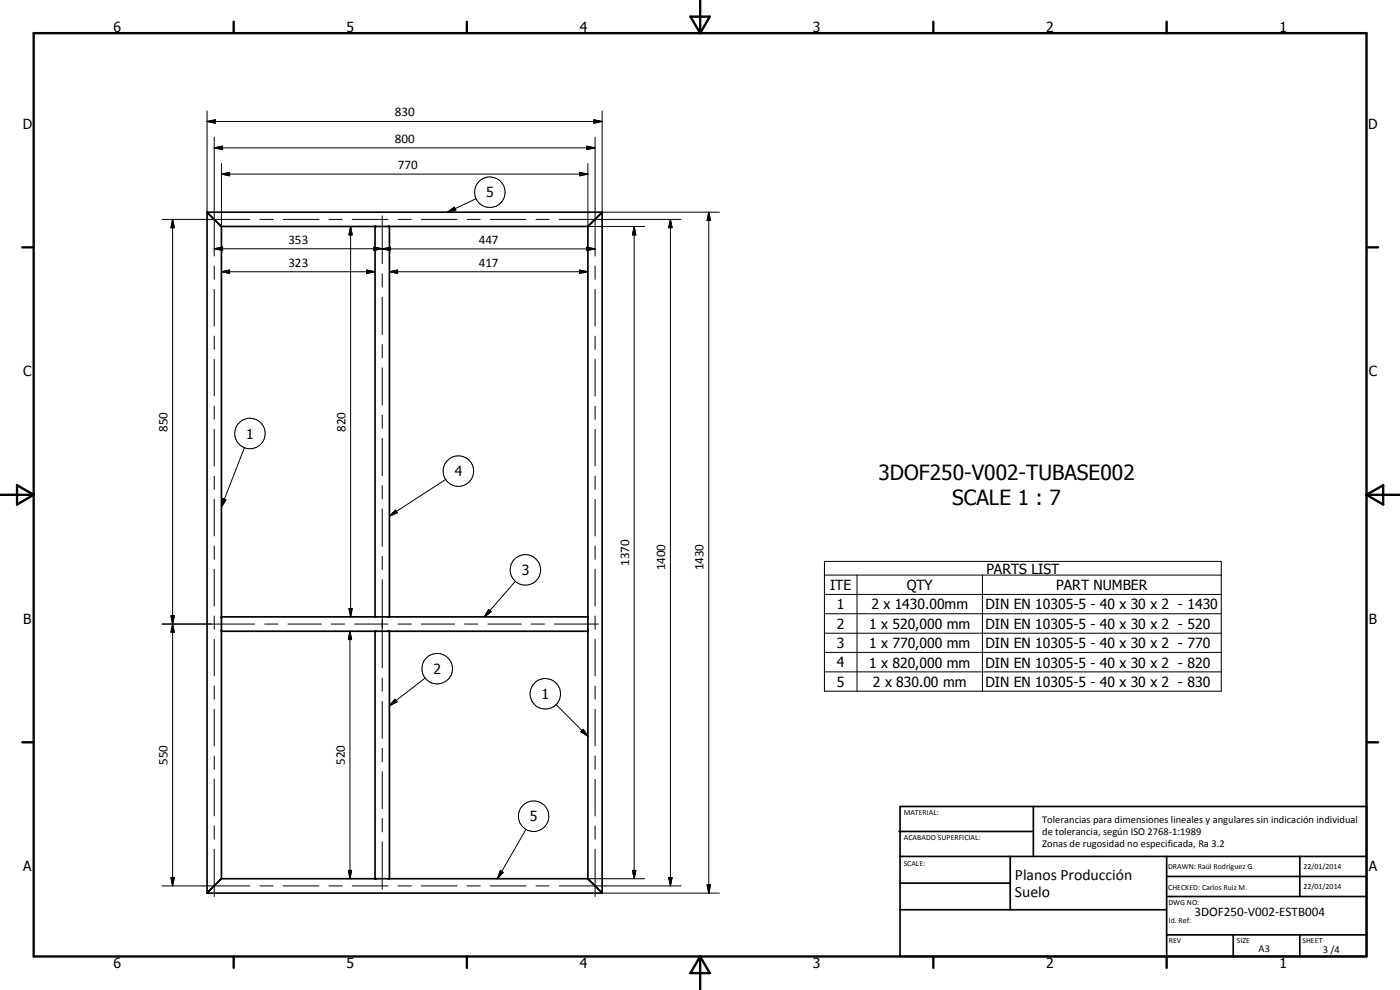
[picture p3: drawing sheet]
<svg xmlns="http://www.w3.org/2000/svg" width="420mm" height="297mm" viewBox="0 0 420 297" stroke-linecap="round" stroke-linejoin="round" font-family="sans-serif">
<g fill="none" stroke="#000" stroke-width=".51">
<path d="M62.2 63.7l4.2 4.2h110M66.5 67.9v195.8M112.6 67.9v117.2M116.9 67.9v117.2M176.4 67.9v195.8l4.3 4.3M180.7 63.7l-4.3 4.2M66.5 189.4h109.9M66.5 185.1h109.9M112.6 189.4v74.3M116.9 189.4v74.3M269.8 249.5h40.3M270.1 242h140v45h-140z"/>
<path d="M270.1 257h140M303.2 257v16M310.1 242v15M350.1 257v30M390.1 257v12M62.1 268h118.6M62.1 268v-204.3h118.6v204.3M66.5 263.7l-4.4 4.3M66.5 263.7h109.9M270.1 265h33.1M270.1 273h80M350.1 269h60"/>
<path d="M350.1 263h60M350.1 280.5h60M370.1 280.5v6.5M390.1 280.5v6.5"/>
</g>
<circle cx="176.4" cy="67.9" r=".25" fill="#000"/>
<g fill="none" stroke="#000" stroke-width=".71">
<path d="M10.1 9.9h400v277.1h-400zM70.1 6.5v3.4M140.1 6.5v3.4M207.2 5h5.8l-2.9 4.9zM210.1 0v9.9M280.1 6.5v3.4M350.1 6.5v3.4M6.7 74.2h3.4M410.1 74.2h3.5M.1 148.5h10M5.1 145.6l5 2.9-5 2.9zM410.1 148.5h10"/>
<path d="M410.1 148.5l5-2.9v5.8zM6.7 222.7h3.4M410.1 222.7h3.5M70.1 287v3.4M140.1 287v3.4M210.1 287v10M210.1 287l2.9 5h-5.8zM280.1 287v3.4M350.1 287v3.4"/>
</g>
<g fill="none" stroke="#000" stroke-width=".3">
<path d="M62.1 36.4l2.5-.5v1.1zM62.1 36.4h118.6M62.1 33.3v30.4M178.2 35.9l2.5 .5-2.5 .6zM180.7 33.3v30.4h35.2M64.3 44.4l2.5-.5v1zM64.3 41.2v35.6M64.3 44.4h114.3M66.5 52.2l2.4-.5v1zM66.5 52.2h109.9M66.5 49.1v16.6M142.9 59.6l-8.6 4.1"/>
<path d="M173.9 51.7l2.5 .5-2.5 .5zM176.1 43.9l2.5 .5-2.5 .5zM176.4 49.1v16.6M178.6 41.2v35.6M48.6 65.8h26.4M51.8 65.8l.5 2.5h-1zM51.8 65.8v200M64.3 74.6l2.5-.5v1zM64.3 79.8v4M64.3 74.6l114.3 .1M66.5 65.9v2M78 65.8h4"/>
<path d="M85 65.8h10.7M98.7 65.8h4M105.2 67.9l.5 2.6h-1zM105.2 67.9v117.2M105.7 65.8h10.7M112.2 74.1l2.5 .5-2.5 .5zM112.2 74.1l5 1.1v-1l-5 .9zM114.7 74.7l2.5-.5v1zM114.7 64.8v14.4M119.5 65.8h3.9M126.4 65.8h10.7M134.3 63.7l2-1.6 .5 .9z"/>
<path d="M140.2 65.8h3.9M147.1 65.8h10.7M160.9 65.8h3.9M167.8 65.8h36.6M176.1 74.2l2.5 .5-2.5 .5zM176.4 65.9v2h2.1M178.6 79.8v4M178.7 67.9h14.8M190.3 67.9l.5 2.6h-1zM190.3 67.9v195.8M201.2 65.8l.5 2.5h-1zM201.2 65.8v200"/>
<path d="M212.7 63.7l.5 2.5h-1zM212.7 63.7v204.3M64.3 86.8v11M66.5 81.5l2.4-.5v1zM66.5 81.5h46.1M110.1 81l2.5 .5-2.5 .5zM114.7 82.2v3.9M114.7 89.2v11.2M116.9 81.5l2.4-.5v1zM116.9 81.5h59.5M173.9 81l2.5 .5-2.5 .5zM178.6 86.8v11"/>
<path d="M64.3 100.8v4M64.3 107.8v11M114.7 103.4v4M114.7 110.4v11.1M178.6 100.8v4M178.6 107.8v11M64.3 121.8v4M64.3 128.8v11M73.4 134.3l-6.9 17.8M114.7 124.5v4M114.7 131.5v11.2M178.6 121.8v4"/>
<path d="M178.6 128.8v11M64.3 142.8v4M64.3 149.8v11M66.9 149.6l.9 .4-1.3 2.1zM114.7 145.7v4M114.7 152.7v11.2M116.9 154.9l1.8-1.9 .5 .9zM118.7 153l.5 .9-2.3 1zM133.8 143.8l-16.9 11.1M178.6 142.8v4M178.6 149.8v11M64.3 163.8v4"/>
<path d="M64.3 170.8v11M114.7 166.9v4M114.7 173.9v26.5M154.7 174.4l-9.3 10.7M178.6 163.8v4M178.6 170.8v11M247.4 168.4h119.1v39h-119.1zM247.4 172.6h119.1M247.4 178.4h119.1M257.2 172.6v34.8M294.8 172.6v34.8M48.6 187.2h27.8"/>
<path d="M51.3 184.7h1l-.5 2.5zM51.3 184.7l1 5h-1l1-5zM51.8 187.2l.5 2.5h-1zM64.3 184.8v4M64.3 191.8v11M79.4 187.2h4M86.4 187.2h10M99.4 187.2h4M104.7 182.6h1l-.5 2.5zM105 189.4l.5 2.5h-.9zM105 189.4v74.3M106.4 187.2h10"/>
<path d="M119.5 187.2h3.9M126.4 187.2h10M139.4 187.2h4M146.4 187.2h10M146.6 182.9l.8 .7-2 1.5zM159.4 187.2h4M166.4 187.2h13.2M178.6 184.8v4M178.6 191.8v11M247.4 184.1h119.1M247.4 190h119.1M247.4 195.7h119.1"/>
<path d="M64.3 205.8v4M64.3 212.8v11M114.7 203.5v3.9M114.7 210.4v11.1M118.5 209.8l.7 .8-2.3 1.2zM127.6 203.5l-10.7 8.3M166.9 211.4l9.5 9.5M175 218.8l1.4 2.1-2.1-1.4zM178.6 205.8v4M178.6 212.8v11M247.4 201.6h119.1M64.3 226.8v4"/>
<path d="M64.3 233.8v11M114.7 224.5v4M114.7 231.5v11.1M178.6 226.8v4M178.6 233.8v11M64.3 247.8v4M64.3 254.8v14.2M114.7 245.6v4M114.7 252.6v14.2M157.8 248.8l-8.5 14.9M178.6 247.8v4M178.6 254.8v14.2"/>
<path d="M48.6 265.8h26.4M51.3 263.3h1l-.5 2.5zM78 265.8h4M85 265.8h10.7M98.7 265.8h4M104.6 261.2h.9l-.5 2.5zM105.7 265.8h10.7M119.5 265.8h3.9M126.4 265.8h10.7M140.2 265.8h3.9M147.1 265.8h10.7M150.1 261.2l.9 .5-1.7 2z"/>
<path d="M160.9 265.8h3.9M167.8 265.8h36.6M176.4 263.7h2.1M178.7 263.7h14.8M180.7 268h35.2M189.8 261.2h1l-.5 2.5zM200.7 263.3h1l-.5 2.5zM212.2 265.5h1l-.5 2.5z"/>
<circle cx="147" cy="57.7" r="4.6"/>
<circle cx="75" cy="130.1" r="4.6"/>
<circle cx="137.6" cy="141.3" r="4.6"/>
<circle cx="157.7" cy="171" r="4.6"/>
<circle cx="131.2" cy="200.6" r="4.6"/>
<circle cx="163.6" cy="208.2" r="4.6"/>
<circle cx="160.1" cy="244.9" r="4.6"/>
</g>
<g fill="#000">
<path d="M62.1 36.4l2.5-.5v1.1zM178.2 35.9l2.5 .5-2.5 .6zM64.3 44.4l2.5-.5v1zM66.5 52.2l2.4-.5v1zM173.9 51.7l2.5 .5-2.5 .5zM176.1 43.9l2.5 .5-2.5 .5zM51.8 65.8l.5 2.5h-1zM64.3 74.6l2.5-.5v1zM105.2 67.9l.5 2.6h-1zM112.2 74.1l2.5 .5-2.5 .5zM114.7 74.7l2.5-.5v1zM134.3 63.7l2-1.6 .5 .9z"/>
<path d="M176.1 74.2l2.5 .5-2.5 .5zM190.3 67.9l.5 2.6h-1zM201.2 65.8l.5 2.5h-1zM212.7 63.7l.5 2.5h-1zM66.5 81.5l2.4-.5v1zM110.1 81l2.5 .5-2.5 .5zM116.9 81.5l2.4-.5v1zM173.9 81l2.5 .5-2.5 .5zM66.9 149.6l.9 .4-1.3 2.1zM116.9 154.9l1.8-1.9 .5 .9zM51.3 184.7h1l-.5 2.5zM51.8 187.2l.5 2.5h-1z"/>
<path d="M104.7 182.6h1l-.5 2.5zM105 189.4l.5 2.5h-.9zM146.6 182.9l.8 .7-2 1.5zM118.5 209.8l.7 .8-2.3 1.2zM175 218.8l1.4 2.1-2.1-1.4zM51.3 263.3h1l-.5 2.5zM104.6 261.2h.9l-.5 2.5zM150.1 261.2l.9 .5-1.7 2zM189.8 261.2h1l-.5 2.5zM200.7 263.3h1l-.5 2.5zM212.2 265.5h1l-.5 2.5z"/>
</g>
<g font-size="6.3">
<text x="263.6" y="143.9">3DOF250-V002-TUBASE002</text>
<text x="285.7" y="151.4">SCALE 1 : 7</text>
</g>
<g font-size="4.7">
<text x="304.6" y="263.9">Planos Producción</text>
<text x="304.6" y="269.3">Suelo</text>
</g>
<g font-size="4.2">
<text x="34" y="9.6">6</text>
<text x="104" y="9.6">5</text>
<text x="174" y="9.6">4</text>
<text x="244" y="9.6">3</text>
<text x="314" y="9.6">2</text>
<text x="384" y="9.6">1</text>
<text x="6.8" y="38.7">D</text>
<text x="410.6" y="38.7">D</text>
<text x="145.9" y="59.2">5</text>
<text x="7" y="112.9">C</text>
<text x="410.8" y="112.9">C</text>
<text x="73.9" y="131.6">1</text>
<text x="136.5" y="142.9">4</text>
<text x="156.6" y="172.6">3</text>
<text x="296" y="172.1">PARTS LIST</text>
<text x="249.2" y="177">ITE</text>
<text x="272.1" y="177">QTY</text>
<text x="317" y="177">PART NUMBER</text>
<text x="251.2" y="182.8">1</text>
<text x="261.5" y="182.8">2 x 1430.00mm</text>
<text x="295.7" y="182.8">DIN EN 10305-5 - 40 x 30 x 2 - 1430</text>
<text x="7" y="187.1">B</text>
<text x="251.2" y="188.6">2</text>
<text x="260.8" y="188.6">1 x 520,000 mm</text>
<text x="295.7" y="188.6">DIN EN 10305-5 - 40 x 30 x 2 - 520</text>
<text x="410.8" y="187.1">B</text>
<text x="251.2" y="194.4">3</text>
<text x="260.8" y="194.4">1 x 770,000 mm</text>
<text x="295.7" y="194.4">DIN EN 10305-5 - 40 x 30 x 2 - 770</text>
<text x="130.1" y="202.2">2</text>
<text x="251.2" y="200.2">4</text>
<text x="260.8" y="200.3">1 x 820,000 mm</text>
<text x="295.7" y="200.3">DIN EN 10305-5 - 40 x 30 x 2 - 820</text>
<text x="162.5" y="209.7">1</text>
<text x="251.2" y="206">5</text>
<text x="262" y="206">2 x 830.00 mm</text>
<text x="295.7" y="206">DIN EN 10305-5 - 40 x 30 x 2 - 830</text>
<text x="159" y="246.4">5</text>
<text x="7" y="261.4">A</text>
<text x="410.8" y="261.4">A</text>
<text x="34" y="290.4">6</text>
<text x="104" y="290.4">5</text>
<text x="174" y="290.4">4</text>
<text x="244" y="290.4">3</text>
<text x="314" y="290.4">2</text>
<text x="384" y="290.4">1</text>
</g>
<g font-size="3.9">
<text x="118.5" y="34.9">830</text>
<text x="118.5" y="42.8">800</text>
<text x="119.4" y="50.7">770</text>
<text x="86.6" y="73.1">353</text>
<text x="143.7" y="73.2">447</text>
<text x="86.6" y="80">323</text>
<text x="143.7" y="80">417</text>
<text x="50.3" y="129.6" transform="rotate(-90 50.3 129.6)">850</text>
<text x="103.7" y="129.6" transform="rotate(-90 103.7 129.6)">820</text>
<text x="188.8" y="169.8" transform="rotate(-90 188.8 169.8)">1370</text>
<text x="199.7" y="171.2" transform="rotate(-90 199.7 171.2)">1400</text>
<text x="211.1" y="171.2" transform="rotate(-90 211.1 171.2)">1430</text>
<text x="50.3" y="229.5" transform="rotate(-90 50.3 229.5)">550</text>
<text x="103.5" y="229.5" transform="rotate(-90 103.5 229.5)">520</text>
<text x="358.5" y="275">3DOF250-V002-ESTB004</text>
</g>
<g font-size="3.1">
<text x="312.7" y="246.8">Tolerancias para dimensiones lineales y angulares sin indicación individual</text>
<text x="312.7" y="250.4">de tolerancia, según ISO 2768-1:1989</text>
<text x="312.7" y="254">Zonas de rugosidad no especificada, Ra 3.2</text>
<text x="377.7" y="285.6">A3</text>
<text x="397" y="285.9">3 /4</text>
</g>
<g font-size="2.4">
<text x="271.2" y="244.4">MATERIAL:</text>
<text x="271.3" y="252">ACABADO SUPERFICIAL:</text>
<text x="271.2" y="259.7">SCALE:</text>
<text x="350.6" y="260.8">DRAWN: Raúl Rodríguez G.</text>
<text x="391.2" y="260.6">22/01/2014</text>
<text x="350.6" y="267">CHECKED: Carlos Ruiz M.</text>
<text x="391.2" y="266.7">22/01/2014</text>
<text x="350.6" y="271.4">DWG NO:</text>
<text x="350.8" y="276.9">Id. Ref:</text>
<text x="350.8" y="282.8">REV</text>
<text x="371.2" y="282.9">SIZE</text>
<text x="390.9" y="282.9">SHEET</text>
</g>
</svg>
